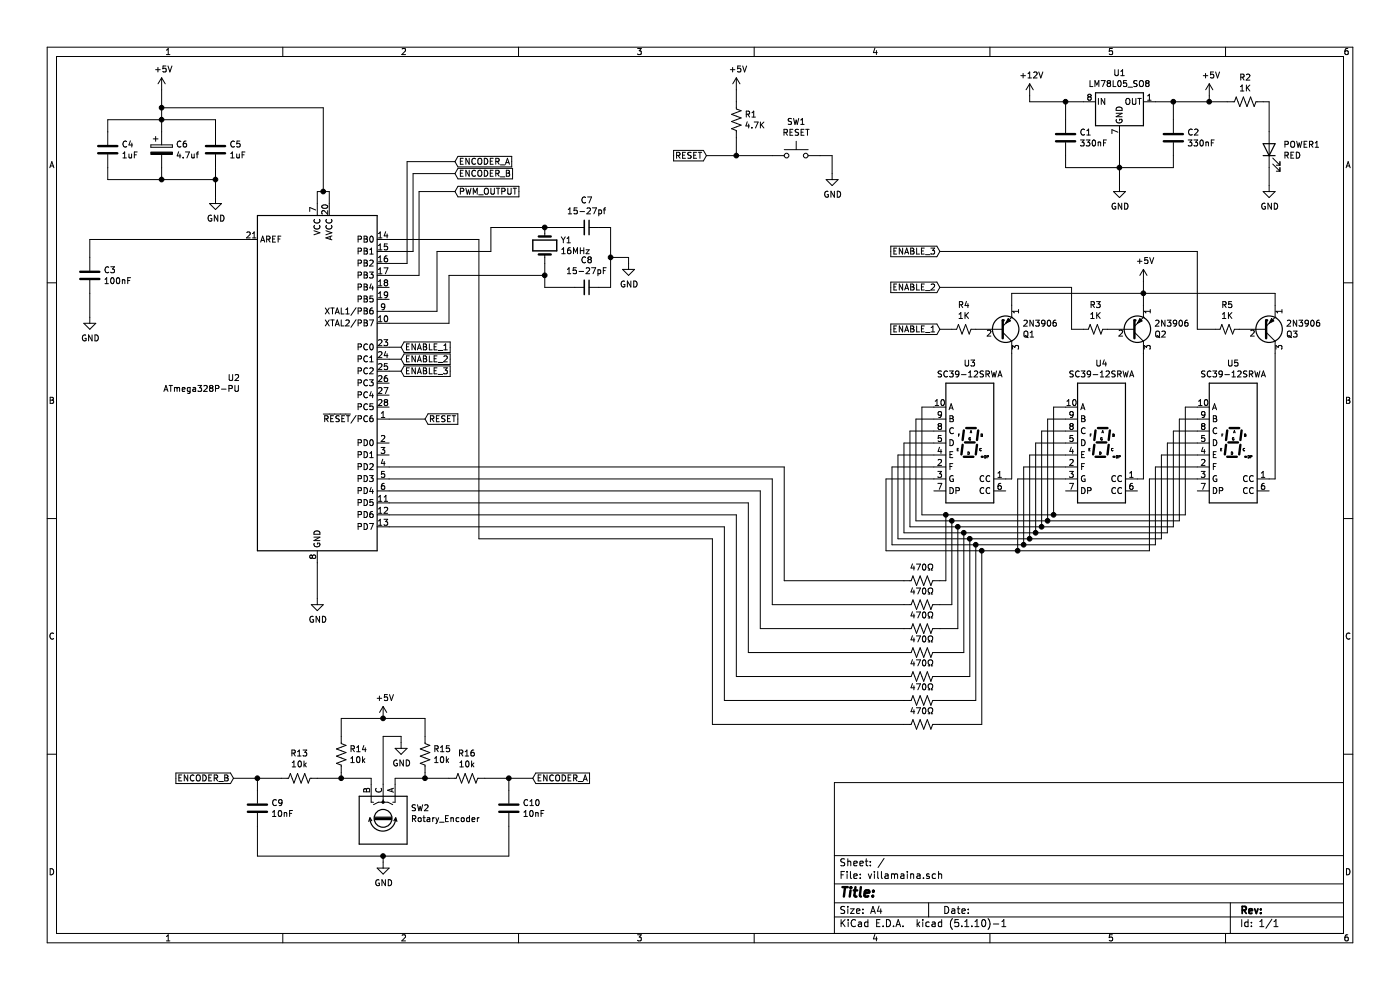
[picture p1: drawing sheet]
EESchema Schematic File Version 4
EELAYER 30 0
EELAYER END
$Descr A4 11693 8268
encoding utf-8
Sheet 1 1
Title ""
Date ""
Rev ""
Comp ""
Comment1 ""
Comment2 ""
Comment3 ""
Comment4 ""
$EndDescr
$Comp
L Device:R_US R7
U 1 1
P 7700 5050
F 0 "R7" V 7495 5050 50  0001 C CNN
F 1 "470Ω" V 7587 5050 50  0000 C CNN
F 2 "" V 7740 5040 50  0001 C CNN
F 3 "~" H 7700 5050 50  0001 C CNN
	1    7700 5050
	0    1    1    0   
$EndComp
$Comp
L Device:R_US R8
U 1 1
P 7700 5250
F 0 "R8" V 7495 5250 50  0001 C CNN
F 1 "470Ω" V 7587 5250 50  0000 C CNN
F 2 "" V 7740 5240 50  0001 C CNN
F 3 "~" H 7700 5250 50  0001 C CNN
	1    7700 5250
	0    1    1    0   
$EndComp
$Comp
L Device:R_US R9
U 1 1
P 7700 5450
F 0 "R9" V 7495 5450 50  0001 C CNN
F 1 "470Ω" V 7587 5450 50  0000 C CNN
F 2 "" V 7740 5440 50  0001 C CNN
F 3 "~" H 7700 5450 50  0001 C CNN
	1    7700 5450
	0    1    1    0   
$EndComp
$Comp
L Device:R_US R10
U 1 1
P 7700 5650
F 0 "R10" V 7495 5650 50  0001 C CNN
F 1 "470Ω" V 7587 5650 50  0000 C CNN
F 2 "" V 7740 5640 50  0001 C CNN
F 3 "~" H 7700 5650 50  0001 C CNN
	1    7700 5650
	0    1    1    0   
$EndComp
$Comp
L Device:R_US R11
U 1 1
P 7700 5850
F 0 "R11" V 7495 5850 50  0001 C CNN
F 1 "470Ω" V 7587 5850 50  0000 C CNN
F 2 "" V 7740 5840 50  0001 C CNN
F 3 "~" H 7700 5850 50  0001 C CNN
	1    7700 5850
	0    1    1    0   
$EndComp
$Comp
L Device:R_US R12
U 1 1
P 7700 6050
F 0 "R12" V 7495 6050 50  0001 C CNN
F 1 "470Ω" V 7587 6050 50  0000 C CNN
F 2 "" V 7740 6040 50  0001 C CNN
F 3 "~" H 7700 6050 50  0001 C CNN
	1    7700 6050
	0    1    1    0   
$EndComp
Wire Wire Line
	7850 5050 7950 5050
Wire Wire Line
	7850 5250 8000 5250
Wire Wire Line
	7850 5450 8050 5450
Wire Wire Line
	7850 5650 8100 5650
Wire Wire Line
	7850 5850 8150 5850
Wire Wire Line
	7850 6050 8200 6050
Wire Wire Line
	6550 3900 6550 4850
Wire Wire Line
	6450 4000 6450 5050
Wire Wire Line
	6450 5050 7550 5050
Wire Wire Line
	6350 4100 6350 5250
Wire Wire Line
	6350 5250 7550 5250
Wire Wire Line
	6250 4200 6250 5450
Wire Wire Line
	6250 5450 7550 5450
Wire Wire Line
	6150 4300 6150 5650
Wire Wire Line
	6150 5650 7550 5650
Wire Wire Line
	6050 4400 6050 5850
Wire Wire Line
	6050 5850 7550 5850
Wire Wire Line
	5950 6050 7550 6050
Connection ~ 6150 1300
$Comp
L Device:R_US R1
U 1 1
P 6150 1000
F 0 "R1" H 6218 1046 50  0000 L CNN
F 1 "4.7K" H 6218 955 50  0000 L CNN
F 2 "" V 6190 990 50  0001 C CNN
F 3 "~" H 6150 1000 50  0001 C CNN
	1    6150 1000
	1    0    0    -1  
$EndComp
Wire Wire Line
	6150 1300 6150 1150
$Comp
L power:+5V #PWR0101
U 1 1
P 6150 750
F 0 "#PWR0101" H 6150 600 50  0001 C CNN
F 1 "+5V" H 6165 923 50  0000 C CNN
F 2 "" H 6150 750 50  0001 C CNN
F 3 "" H 6150 750 50  0001 C CNN
	1    6150 750 
	1    0    0    -1  
$EndComp
Wire Wire Line
	6150 850  6150 750 
$Comp
L Switch:SW_Push SW1
U 1 1
P 6650 1300
F 0 "SW1" H 6650 1585 50  0000 C CNN
F 1 "RESET" H 6650 1494 50  0000 C CNN
F 2 "" H 6650 1500 50  0001 C CNN
F 3 "~" H 6650 1500 50  0001 C CNN
	1    6650 1300
	1    0    0    -1  
$EndComp
Wire Wire Line
	6450 1300 6150 1300
$Comp
L power:GND #PWR0105
U 1 1
P 6950 1450
F 0 "#PWR0105" H 6950 1200 50  0001 C CNN
F 1 "GND" H 6955 1277 50  0000 C CNN
F 2 "" H 6950 1450 50  0001 C CNN
F 3 "" H 6950 1450 50  0001 C CNN
	1    6950 1450
	1    0    0    -1  
$EndComp
Wire Wire Line
	6850 1300 6950 1300
Wire Wire Line
	6950 1300 6950 1450
Wire Wire Line
	10600 1550 10600 1400
$Comp
L power:GND #PWR0106
U 1 1
P 10600 1550
F 0 "#PWR0106" H 10600 1300 50  0001 C CNN
F 1 "GND" H 10605 1377 50  0000 C CNN
F 2 "" H 10600 1550 50  0001 C CNN
F 3 "" H 10600 1550 50  0001 C CNN
	1    10600 1550
	1    0    0    -1  
$EndComp
Wire Wire Line
	10600 850  10600 1100
Wire Wire Line
	10550 850  10600 850 
Connection ~ 10100 850 
Wire Wire Line
	10250 850  10100 850 
$Comp
L Device:R_US R2
U 1 1
P 10400 850
F 0 "R2" V 10195 850 50  0000 C CNN
F 1 "1K" V 10286 850 50  0000 C CNN
F 2 "" V 10440 840 50  0001 C CNN
F 3 "~" H 10400 850 50  0001 C CNN
	1    10400 850 
	0    1    1    0   
$EndComp
$Comp
L Device:LED POWER1
U 1 1
P 10600 1250
F 0 "POWER1" V 10639 1132 50  0000 R CNN
F 1 "RED" V 10548 1132 50  0000 R CNN
F 2 "" H 10600 1250 50  0001 C CNN
F 3 "~" H 10600 1250 50  0001 C CNN
	1    10600 1250
	0    -1   -1   0   
$EndComp
Wire Wire Line
	9350 1550 9350 1400
$Comp
L power:GND #PWR0104
U 1 1
P 9350 1550
F 0 "#PWR0104" H 9350 1300 50  0001 C CNN
F 1 "GND" H 9355 1377 50  0000 C CNN
F 2 "" H 9350 1550 50  0001 C CNN
F 3 "" H 9350 1550 50  0001 C CNN
	1    9350 1550
	1    0    0    -1  
$EndComp
Connection ~ 9800 850 
Wire Wire Line
	10100 850  10100 800 
Wire Wire Line
	9800 850  10100 850 
$Comp
L power:+5V #PWR0103
U 1 1
P 10100 800
F 0 "#PWR0103" H 10100 650 50  0001 C CNN
F 1 "+5V" H 10115 973 50  0000 C CNN
F 2 "" H 10100 800 50  0001 C CNN
F 3 "" H 10100 800 50  0001 C CNN
	1    10100 800 
	1    0    0    -1  
$EndComp
Connection ~ 8900 850 
Wire Wire Line
	8600 850  8900 850 
Wire Wire Line
	8600 800  8600 850 
$Comp
L power:+12V #PWR0102
U 1 1
P 8600 800
F 0 "#PWR0102" H 8600 650 50  0001 C CNN
F 1 "+12V" H 8615 973 50  0000 C CNN
F 2 "" H 8600 800 50  0001 C CNN
F 3 "" H 8600 800 50  0001 C CNN
	1    8600 800 
	1    0    0    -1  
$EndComp
Wire Wire Line
	9800 850  9800 1000
Wire Wire Line
	9650 850  9800 850 
Wire Wire Line
	8900 850  9050 850 
Wire Wire Line
	8900 1000 8900 850 
Wire Wire Line
	9350 1400 9800 1400
Connection ~ 9350 1400
Wire Wire Line
	9350 1150 9350 1400
Wire Wire Line
	9800 1400 9800 1300
Wire Wire Line
	8900 1400 9350 1400
Wire Wire Line
	8900 1300 8900 1400
$Comp
L Device:C C1
U 1 1
P 8900 1150
F 0 "C1" H 9015 1196 50  0000 L CNN
F 1 "330nF" H 9015 1105 50  0000 L CNN
F 2 "" H 8938 1000 50  0001 C CNN
F 3 "~" H 8900 1150 50  0001 C CNN
	1    8900 1150
	1    0    0    -1  
$EndComp
$Comp
L Device:C C2
U 1 1
P 9800 1150
F 0 "C2" H 9915 1196 50  0000 L CNN
F 1 "330nF" H 9915 1105 50  0000 L CNN
F 2 "" H 9838 1000 50  0001 C CNN
F 3 "~" H 9800 1150 50  0001 C CNN
	1    9800 1150
	1    0    0    -1  
$EndComp
$Comp
L Regulator_Linear:LM78L05_SO8 U1
U 1 1
P 9350 850
F 0 "U1" H 9350 1092 50  0000 C CNN
F 1 "LM78L05_SO8" H 9350 1001 50  0000 C CNN
F 2 "Package_SO:SOIC-8_3.9x4.9mm_P1.27mm" H 9450 1050 50  0001 C CIN
F 3 "https://www.onsemi.com/pub/Collateral/MC78L06A-D.pdf" H 9550 850 50  0001 C CNN
	1    9350 850 
	1    0    0    -1  
$EndComp
Wire Wire Line
	6550 4850 7550 4850
Wire Wire Line
	7850 4850 7900 4850
$Comp
L Device:R_US R6
U 1 1
P 7700 4850
F 0 "R6" V 7495 4850 50  0001 C CNN
F 1 "470Ω" V 7587 4850 50  0000 C CNN
F 2 "" V 7740 4840 50  0001 C CNN
F 3 "~" H 7700 4850 50  0001 C CNN
	1    7700 4850
	0    1    1    0   
$EndComp
Wire Wire Line
	5950 4500 5950 6050
Wire Wire Line
	6150 1300 5900 1300
Text GLabel 5900 1300 0    50   Input ~ 0
RESET
Wire Wire Line
	5100 1900 5100 2150
$Comp
L power:GND #PWR0111
U 1 1
P 5250 2200
F 0 "#PWR0111" H 5250 1950 50  0001 C CNN
F 1 "GND" H 5255 2027 50  0000 C CNN
F 2 "" H 5250 2200 50  0001 C CNN
F 3 "" H 5250 2200 50  0001 C CNN
	1    5250 2200
	1    0    0    -1  
$EndComp
Wire Wire Line
	5250 2200 5250 2150
Wire Wire Line
	5250 2150 5100 2150
Connection ~ 5100 2150
Wire Wire Line
	5100 2150 5100 2400
$Comp
L power:GND #PWR0108
U 1 1
P 2650 5000
F 0 "#PWR0108" H 2650 4750 50  0001 C CNN
F 1 "GND" H 2655 4827 50  0000 C CNN
F 2 "" H 2650 5000 50  0001 C CNN
F 3 "" H 2650 5000 50  0001 C CNN
	1    2650 5000
	1    0    0    -1  
$EndComp
Wire Wire Line
	3750 2700 3750 2300
Wire Wire Line
	4550 2300 4550 2200
Connection ~ 4550 2300
Wire Wire Line
	3250 2700 3750 2700
Wire Wire Line
	3250 2600 3650 2600
Wire Wire Line
	4800 1900 4550 1900
Wire Wire Line
	4550 2400 4550 2300
Wire Wire Line
	4800 2400 4550 2400
Wire Wire Line
	5100 2400 5000 2400
Wire Wire Line
	5000 1900 5100 1900
$Comp
L Device:C_Small C8
U 1 1
P 4900 2400
F 0 "C8" V 4671 2400 50  0000 C CNN
F 1 "15-27pF" V 4762 2400 50  0000 C CNN
F 2 "" H 4900 2400 50  0001 C CNN
F 3 "~" H 4900 2400 50  0001 C CNN
	1    4900 2400
	0    1    1    0   
$EndComp
$Comp
L Device:C_Small C7
U 1 1
P 4900 1900
F 0 "C7" V 4671 1900 50  0000 C CNN
F 1 "15-27pf" V 4762 1900 50  0000 C CNN
F 2 "" H 4900 1900 50  0001 C CNN
F 3 "~" H 4900 1900 50  0001 C CNN
	1    4900 1900
	0    1    1    0   
$EndComp
$Comp
L Device:Crystal Y1
U 1 1
P 4550 2050
F 0 "Y1" V 4504 2181 50  0000 L CNN
F 1 "16MHz" V 4595 2181 50  0000 L CNN
F 2 "" H 4550 2050 50  0001 C CNN
F 3 "~" H 4550 2050 50  0001 C CNN
	1    4550 2050
	0    1    1    0   
$EndComp
Wire Wire Line
	2750 1600 2750 1700
Wire Wire Line
	2650 1700 2650 1600
Wire Wire Line
	750  2000 2050 2000
$Comp
L power:GND #PWR0107
U 1 1
P 750 2650
F 0 "#PWR0107" H 750 2400 50  0001 C CNN
F 1 "GND" H 755 2477 50  0000 C CNN
F 2 "" H 750 2650 50  0001 C CNN
F 3 "" H 750 2650 50  0001 C CNN
	1    750  2650
	1    0    0    -1  
$EndComp
$Comp
L Device:C C3
U 1 1
P 750 2300
F 0 "C3" H 865 2346 50  0000 L CNN
F 1 "100nF" H 865 2255 50  0000 L CNN
F 2 "" H 788 2150 50  0001 C CNN
F 3 "~" H 750 2300 50  0001 C CNN
	1    750  2300
	1    0    0    -1  
$EndComp
Text GLabel 3550 3500 2    50   Input ~ 0
RESET
Wire Wire Line
	3250 3500 3550 3500
Wire Wire Line
	3750 2300 4550 2300
Wire Wire Line
	3650 2600 3650 2100
Wire Wire Line
	3650 2100 4100 2100
Wire Wire Line
	4100 2100 4100 1900
Wire Wire Line
	4100 1900 4550 1900
Connection ~ 4550 1900
Wire Wire Line
	3250 3900 6550 3900
Wire Wire Line
	3250 4000 6450 4000
Wire Wire Line
	3250 4100 6350 4100
Wire Wire Line
	3250 4200 6250 4200
Wire Wire Line
	3250 4300 6150 4300
Wire Wire Line
	3250 4400 6050 4400
Wire Wire Line
	3250 2000 4000 2000
Wire Wire Line
	4000 2000 4000 4500
Wire Wire Line
	4000 4500 5950 4500
$Comp
L MCU_Microchip_ATmega:ATmega328P-PU U2
U 1 1
P 2650 3200
F 0 "U2" H 2006 3246 50  0000 R CNN
F 1 "ATmega328P-PU" H 2006 3155 50  0000 R CNN
F 2 "Package_DIP:DIP-28_W7.62mm" H 2650 3200 50  0001 C CIN
F 3 "http://ww1.microchip.com/downloads/en/DeviceDoc/ATmega328_P%20AVR%20MCU%20with%20picoPower%20Technology%20Data%20Sheet%2040001984A.pdf" H 2650 3200 50  0001 C CNN
	1    2650 3200
	1    0    0    -1  
$EndComp
$Comp
L Device:C C4
U 1 1
P 900 1250
F 0 "C4" H 1015 1296 50  0000 L CNN
F 1 "1uF" H 1015 1205 50  0000 L CNN
F 2 "" H 938 1100 50  0001 C CNN
F 3 "~" H 900 1250 50  0001 C CNN
	1    900  1250
	1    0    0    -1  
$EndComp
$Comp
L Device:C C5
U 1 1
P 1800 1250
F 0 "C5" H 1915 1296 50  0000 L CNN
F 1 "1uF" H 1915 1205 50  0000 L CNN
F 2 "" H 1838 1100 50  0001 C CNN
F 3 "~" H 1800 1250 50  0001 C CNN
	1    1800 1250
	1    0    0    -1  
$EndComp
$Comp
L Device:CP C6
U 1 1
P 1350 1250
F 0 "C6" H 1468 1296 50  0000 L CNN
F 1 "4.7uf" H 1468 1205 50  0000 L CNN
F 2 "" H 1388 1100 50  0001 C CNN
F 3 "~" H 1350 1250 50  0001 C CNN
	1    1350 1250
	1    0    0    -1  
$EndComp
Wire Wire Line
	900  1400 900  1500
Wire Wire Line
	900  1500 1350 1500
Wire Wire Line
	1800 1500 1800 1400
Wire Wire Line
	1350 1400 1350 1500
Connection ~ 1350 1500
Wire Wire Line
	1350 1500 1800 1500
Wire Wire Line
	900  1100 900  1000
Wire Wire Line
	900  1000 1350 1000
Wire Wire Line
	1350 1000 1350 1100
Wire Wire Line
	1350 1000 1800 1000
Wire Wire Line
	1800 1000 1800 1100
Connection ~ 1350 1000
$Comp
L power:GND #PWR0109
U 1 1
P 1800 1650
F 0 "#PWR0109" H 1800 1400 50  0001 C CNN
F 1 "GND" H 1805 1477 50  0000 C CNN
F 2 "" H 1800 1650 50  0001 C CNN
F 3 "" H 1800 1650 50  0001 C CNN
	1    1800 1650
	1    0    0    -1  
$EndComp
Wire Wire Line
	1800 1650 1800 1500
Connection ~ 1800 1500
$Comp
L power:+5V #PWR0110
U 1 1
P 1350 750
F 0 "#PWR0110" H 1350 600 50  0001 C CNN
F 1 "+5V" H 1365 923 50  0000 C CNN
F 2 "" H 1350 750 50  0001 C CNN
F 3 "" H 1350 750 50  0001 C CNN
	1    1350 750 
	1    0    0    -1  
$EndComp
Wire Wire Line
	1350 1000 1350 900 
Wire Wire Line
	1350 900  2700 900 
Connection ~ 1350 900 
Wire Wire Line
	1350 900  1350 750 
Connection ~ 2700 1600
Wire Wire Line
	2650 1600 2700 1600
Wire Wire Line
	2700 1600 2750 1600
Wire Wire Line
	2700 900  2700 1600
Text GLabel 3350 2900 2    50   Input ~ 0
ENABLE_1
Wire Wire Line
	3350 2900 3250 2900
Text GLabel 3350 3000 2    50   Input ~ 0
ENABLE_2
Wire Wire Line
	3350 3000 3250 3000
Text GLabel 3350 3100 2    50   Input ~ 0
ENABLE_3
Wire Wire Line
	3350 3100 3250 3100
Wire Wire Line
	750  2150 750  2000
Wire Wire Line
	750  2650 750  2450
Wire Wire Line
	2650 5000 2650 4700
Wire Wire Line
	7400 4000 7400 4600
$Comp
L Device:R_Small_US R4
U 1 1
P 8050 2750
F 0 "R4" V 7845 2750 50  0000 C CNN
F 1 "1K" V 7936 2750 50  0000 C CNN
F 2 "" H 8050 2750 50  0001 C CNN
F 3 "~" H 8050 2750 50  0001 C CNN
	1    8050 2750
	0    1    1    0   
$EndComp
$Comp
L Device:R_Small_US R5
U 1 1
P 10250 2750
F 0 "R5" V 10045 2750 50  0000 C CNN
F 1 "1K" V 10136 2750 50  0000 C CNN
F 2 "" H 10250 2750 50  0001 C CNN
F 3 "~" H 10250 2750 50  0001 C CNN
	1    10250 2750
	0    1    1    0   
$EndComp
$Comp
L Device:R_Small_US R3
U 1 1
P 9150 2750
F 0 "R3" V 8945 2750 50  0000 C CNN
F 1 "1K" V 9036 2750 50  0000 C CNN
F 2 "" H 9150 2750 50  0001 C CNN
F 3 "~" H 9150 2750 50  0001 C CNN
	1    9150 2750
	0    1    1    0   
$EndComp
Wire Wire Line
	9550 2450 9550 2350
$Comp
L power:+5V #PWR0114
U 1 1
P 9550 2350
F 0 "#PWR0114" H 9550 2200 50  0001 C CNN
F 1 "+5V" H 9565 2523 50  0000 C CNN
F 2 "" H 9550 2350 50  0001 C CNN
F 3 "" H 9550 2350 50  0001 C CNN
	1    9550 2350
	1    0    0    -1  
$EndComp
Connection ~ 9550 2450
Wire Wire Line
	10650 2450 10650 2550
Wire Wire Line
	9550 2450 10650 2450
Wire Wire Line
	9550 2450 9550 2550
Wire Wire Line
	8450 2450 9550 2450
Wire Wire Line
	8450 2550 8450 2450
Wire Wire Line
	8450 4000 8400 4000
Wire Wire Line
	8450 2950 8450 4000
Wire Wire Line
	9550 4000 9500 4000
Wire Wire Line
	9550 2950 9550 4000
Wire Wire Line
	10650 4000 10600 4000
Wire Wire Line
	10650 2950 10650 4000
$Comp
L Transistor_BJT:2N3906 Q3
U 1 1
P 10550 2750
F 0 "Q3" H 10740 2796 50  0000 L CNN
F 1 "2N3906" H 10740 2705 50  0000 L CNN
F 2 "Package_TO_SOT_THT:TO-92_Inline" H 10750 2675 50  0001 L CIN
F 3 "https://www.onsemi.com/pub/Collateral/2N3906-D.PDF" H 10550 2750 50  0001 L CNN
	1    10550 2750
	1    0    0    1   
$EndComp
$Comp
L Transistor_BJT:2N3906 Q2
U 1 1
P 9450 2750
F 0 "Q2" H 9640 2796 50  0000 L CNN
F 1 "2N3906" H 9640 2705 50  0000 L CNN
F 2 "Package_TO_SOT_THT:TO-92_Inline" H 9650 2675 50  0001 L CIN
F 3 "https://www.onsemi.com/pub/Collateral/2N3906-D.PDF" H 9450 2750 50  0001 L CNN
	1    9450 2750
	1    0    0    1   
$EndComp
$Comp
L Transistor_BJT:2N3906 Q1
U 1 1
P 8350 2750
F 0 "Q1" H 8540 2796 50  0000 L CNN
F 1 "2N3906" H 8540 2705 50  0000 L CNN
F 2 "Package_TO_SOT_THT:TO-92_Inline" H 8550 2675 50  0001 L CIN
F 3 "https://www.onsemi.com/pub/Collateral/2N3906-D.PDF" H 8350 2750 50  0001 L CNN
	1    8350 2750
	1    0    0    1   
$EndComp
Connection ~ 8500 4600
Wire Wire Line
	9600 4000 10000 4000
Wire Wire Line
	9600 4600 9600 4000
Wire Wire Line
	8500 4600 9600 4600
Wire Wire Line
	8500 4000 8900 4000
Wire Wire Line
	8500 4600 8500 4000
Wire Wire Line
	7400 4600 8200 4600
Wire Wire Line
	7800 4000 7400 4000
Connection ~ 8550 4550
Wire Wire Line
	9650 3900 10000 3900
Wire Wire Line
	9650 4550 9650 3900
Wire Wire Line
	8550 4550 9650 4550
Wire Wire Line
	8550 3900 8900 3900
Wire Wire Line
	8550 4550 8550 3900
Wire Wire Line
	7450 4550 8150 4550
Wire Wire Line
	7450 3900 7450 4550
Wire Wire Line
	7800 3900 7450 3900
Connection ~ 8600 4500
Wire Wire Line
	9700 3800 10000 3800
Wire Wire Line
	9700 4500 9700 3800
Wire Wire Line
	8600 4500 9700 4500
Wire Wire Line
	8600 3800 8900 3800
Wire Wire Line
	8600 4500 8600 3800
Wire Wire Line
	7500 4500 8100 4500
Wire Wire Line
	7500 3800 7500 4500
Wire Wire Line
	7800 3800 7500 3800
Connection ~ 8650 4450
Wire Wire Line
	9750 3700 10000 3700
Wire Wire Line
	9750 4450 9750 3700
Wire Wire Line
	8650 4450 9750 4450
Wire Wire Line
	8650 3700 8900 3700
Wire Wire Line
	8650 4450 8650 3700
Wire Wire Line
	7550 4450 8050 4450
Wire Wire Line
	7550 3700 7550 4450
Wire Wire Line
	7800 3700 7550 3700
Connection ~ 8700 4400
Wire Wire Line
	9800 3600 10000 3600
Wire Wire Line
	9800 4400 9800 3600
Wire Wire Line
	8700 4400 9800 4400
Wire Wire Line
	8700 3600 8900 3600
Wire Wire Line
	8700 4400 8700 3600
Wire Wire Line
	7600 4400 8000 4400
Wire Wire Line
	7600 3600 7600 4400
Wire Wire Line
	7800 3600 7600 3600
Connection ~ 8750 4350
Wire Wire Line
	9850 3500 10000 3500
Wire Wire Line
	9850 4350 9850 3500
Wire Wire Line
	8750 4350 9850 4350
Wire Wire Line
	8750 3500 8900 3500
Wire Wire Line
	8750 4350 8750 3500
Wire Wire Line
	7650 4350 7950 4350
Wire Wire Line
	7650 3500 7650 4350
Wire Wire Line
	7800 3500 7650 3500
Wire Wire Line
	8800 4300 7900 4300
Connection ~ 8800 4300
Wire Wire Line
	8800 3400 8800 4300
Wire Wire Line
	8900 3400 8800 3400
Wire Wire Line
	7700 3400 7800 3400
Wire Wire Line
	7700 4300 7700 3400
Wire Wire Line
	9900 4300 8800 4300
Wire Wire Line
	9900 3400 9900 4300
Wire Wire Line
	10000 3400 9900 3400
$Comp
L Display_Character:SC39-12SRWA U5
U 1 1
P 10300 3700
F 0 "U5" H 10300 4367 50  0000 C CNN
F 1 "SC39-12SRWA" H 10300 4276 50  0000 C CNN
F 2 "Display_7Segment:Sx39-1xxxxx" H 10300 3150 50  0001 C CNN
F 3 "http://www.kingbrightusa.com/images/catalog/SPEC/sc39-12srwa.pdf" H 10300 3700 50  0001 C CNN
	1    10300 3700
	1    0    0    -1  
$EndComp
$Comp
L Display_Character:SC39-12SRWA U4
U 1 1
P 9200 3700
F 0 "U4" H 9200 4367 50  0000 C CNN
F 1 "SC39-12SRWA" H 9200 4276 50  0000 C CNN
F 2 "Display_7Segment:Sx39-1xxxxx" H 9200 3150 50  0001 C CNN
F 3 "http://www.kingbrightusa.com/images/catalog/SPEC/sc39-12srwa.pdf" H 9200 3700 50  0001 C CNN
	1    9200 3700
	1    0    0    -1  
$EndComp
$Comp
L Display_Character:SC39-12SRWA U3
U 1 1
P 8100 3700
F 0 "U3" H 8100 4367 50  0000 C CNN
F 1 "SC39-12SRWA" H 8100 4276 50  0000 C CNN
F 2 "Display_7Segment:Sx39-1xxxxx" H 8100 3150 50  0001 C CNN
F 3 "http://www.kingbrightusa.com/images/catalog/SPEC/sc39-12srwa.pdf" H 8100 3700 50  0001 C CNN
	1    8100 3700
	1    0    0    -1  
$EndComp
Wire Wire Line
	7900 4850 7900 4300
Connection ~ 7900 4300
Wire Wire Line
	7900 4300 7700 4300
Wire Wire Line
	7950 5050 7950 4350
Connection ~ 7950 4350
Wire Wire Line
	7950 4350 8750 4350
Wire Wire Line
	8000 5250 8000 4400
Connection ~ 8000 4400
Wire Wire Line
	8000 4400 8700 4400
Wire Wire Line
	8050 5450 8050 4450
Connection ~ 8050 4450
Wire Wire Line
	8050 4450 8650 4450
Wire Wire Line
	8100 5650 8100 4500
Connection ~ 8100 4500
Wire Wire Line
	8100 4500 8600 4500
Wire Wire Line
	8150 5850 8150 4550
Connection ~ 8150 4550
Wire Wire Line
	8150 4550 8550 4550
Wire Wire Line
	8200 6050 8200 4600
Connection ~ 8200 4600
Wire Wire Line
	8200 4600 8500 4600
Text GLabel 7850 2750 0    50   Input ~ 0
ENABLE_1
Wire Wire Line
	7850 2750 7950 2750
Text GLabel 7850 2400 0    50   Input ~ 0
ENABLE_2
Wire Wire Line
	7850 2400 8950 2400
Wire Wire Line
	8950 2400 8950 2750
Wire Wire Line
	8950 2750 9050 2750
Text GLabel 7850 2100 0    50   Input ~ 0
ENABLE_3
Wire Wire Line
	7850 2100 10000 2100
Wire Wire Line
	10000 2100 10000 2750
Wire Wire Line
	10000 2750 10150 2750
$Comp
L Device:Rotary_Encoder SW2
U 1 1
P 3200 6850
F 0 "SW2" V 3097 7080 50  0000 L CNN
F 1 "Rotary_Encoder" V 3188 7080 50  0000 L CNN
F 2 "" H 3050 7010 50  0001 C CNN
F 3 "~" H 3200 7110 50  0001 C CNN
	1    3200 6850
	0    1    1    0   
$EndComp
$Comp
L Device:R_US R14
U 1 1
P 2850 6300
F 0 "R14" H 2918 6346 50  0000 L CNN
F 1 "10k" H 2918 6255 50  0000 L CNN
F 2 "" V 2890 6290 50  0001 C CNN
F 3 "~" H 2850 6300 50  0001 C CNN
	1    2850 6300
	1    0    0    -1  
$EndComp
$Comp
L Device:R_US R15
U 1 1
P 3550 6300
F 0 "R15" H 3618 6346 50  0000 L CNN
F 1 "10k" H 3618 6255 50  0000 L CNN
F 2 "" V 3590 6290 50  0001 C CNN
F 3 "~" H 3550 6300 50  0001 C CNN
	1    3550 6300
	1    0    0    -1  
$EndComp
Wire Wire Line
	2850 6450 2850 6500
Wire Wire Line
	2850 6500 3100 6500
Wire Wire Line
	3100 6500 3100 6550
Wire Wire Line
	3300 6550 3300 6500
Wire Wire Line
	3300 6500 3550 6500
Wire Wire Line
	3550 6500 3550 6450
Wire Wire Line
	2850 6150 2850 6000
Wire Wire Line
	2850 6000 3200 6000
Wire Wire Line
	3550 6000 3550 6150
$Comp
L power:+5V #PWR0115
U 1 1
P 3200 6000
F 0 "#PWR0115" H 3200 5850 50  0001 C CNN
F 1 "+5V" H 3215 6173 50  0000 C CNN
F 2 "" H 3200 6000 50  0001 C CNN
F 3 "" H 3200 6000 50  0001 C CNN
	1    3200 6000
	1    0    0    -1  
$EndComp
Connection ~ 3200 6000
Wire Wire Line
	3200 6000 3550 6000
$Comp
L Device:R_US R13
U 1 1
P 2500 6500
F 0 "R13" V 2705 6500 50  0000 C CNN
F 1 "10k" V 2614 6500 50  0000 C CNN
F 2 "" V 2540 6490 50  0001 C CNN
F 3 "~" H 2500 6500 50  0001 C CNN
	1    2500 6500
	0    -1   -1   0   
$EndComp
$Comp
L Device:R_US R16
U 1 1
P 3900 6500
F 0 "R16" V 4105 6500 50  0000 C CNN
F 1 "10k" V 4014 6500 50  0000 C CNN
F 2 "" V 3940 6490 50  0001 C CNN
F 3 "~" H 3900 6500 50  0001 C CNN
	1    3900 6500
	0    -1   -1   0   
$EndComp
Wire Wire Line
	3750 6500 3550 6500
Connection ~ 3550 6500
Wire Wire Line
	2850 6500 2650 6500
Connection ~ 2850 6500
$Comp
L Device:C C10
U 1 1
P 4250 6750
F 0 "C10" H 4365 6796 50  0000 L CNN
F 1 "10nF" H 4365 6705 50  0000 L CNN
F 2 "" H 4288 6600 50  0001 C CNN
F 3 "~" H 4250 6750 50  0001 C CNN
	1    4250 6750
	1    0    0    -1  
$EndComp
$Comp
L Device:C C9
U 1 1
P 2150 6750
F 0 "C9" H 2265 6796 50  0000 L CNN
F 1 "10nF" H 2265 6705 50  0000 L CNN
F 2 "" H 2188 6600 50  0001 C CNN
F 3 "~" H 2150 6750 50  0001 C CNN
	1    2150 6750
	1    0    0    -1  
$EndComp
Wire Wire Line
	4250 6600 4250 6500
Wire Wire Line
	4250 6500 4050 6500
Wire Wire Line
	2150 6600 2150 6500
Wire Wire Line
	2150 6500 2350 6500
Wire Wire Line
	2150 6900 2150 7150
Wire Wire Line
	2150 7150 3200 7150
Wire Wire Line
	4250 7150 4250 6900
$Comp
L power:GND #PWR0116
U 1 1
P 3200 7200
F 0 "#PWR0116" H 3200 6950 50  0001 C CNN
F 1 "GND" H 3205 7027 50  0000 C CNN
F 2 "" H 3200 7200 50  0001 C CNN
F 3 "" H 3200 7200 50  0001 C CNN
	1    3200 7200
	1    0    0    -1  
$EndComp
Wire Wire Line
	3200 7200 3200 7150
Connection ~ 3200 7150
Wire Wire Line
	3200 7150 4250 7150
Text GLabel 4450 6500 2    50   Input ~ 0
ENCODER_A
Text GLabel 1950 6500 0    50   Input ~ 0
ENCODER_B
Wire Wire Line
	4450 6500 4250 6500
Connection ~ 4250 6500
Wire Wire Line
	2150 6500 1950 6500
Connection ~ 2150 6500
$Comp
L power:GND #PWR0117
U 1 1
P 3350 6200
F 0 "#PWR0117" H 3350 5950 50  0001 C CNN
F 1 "GND" H 3355 6027 50  0000 C CNN
F 2 "" H 3350 6200 50  0001 C CNN
F 3 "" H 3350 6200 50  0001 C CNN
	1    3350 6200
	1    0    0    -1  
$EndComp
Wire Wire Line
	3200 6550 3200 6150
Wire Wire Line
	3200 6150 3350 6150
Wire Wire Line
	3350 6150 3350 6200
Text GLabel 3800 1350 2    50   Input ~ 0
ENCODER_A
Wire Wire Line
	3250 2200 3400 2200
Wire Wire Line
	3400 2200 3400 1350
Wire Wire Line
	3400 1350 3800 1350
Text GLabel 3800 1450 2    50   Input ~ 0
ENCODER_B
Text GLabel 3800 1600 2    50   Input ~ 0
PWM_OUTPUT
Wire Wire Line
	3250 2100 3450 2100
Wire Wire Line
	3450 2100 3450 1450
Wire Wire Line
	3450 1450 3800 1450
Wire Wire Line
	3250 2300 3500 2300
Wire Wire Line
	3500 2300 3500 1600
Wire Wire Line
	3500 1600 3800 1600
$EndSCHEMATC
